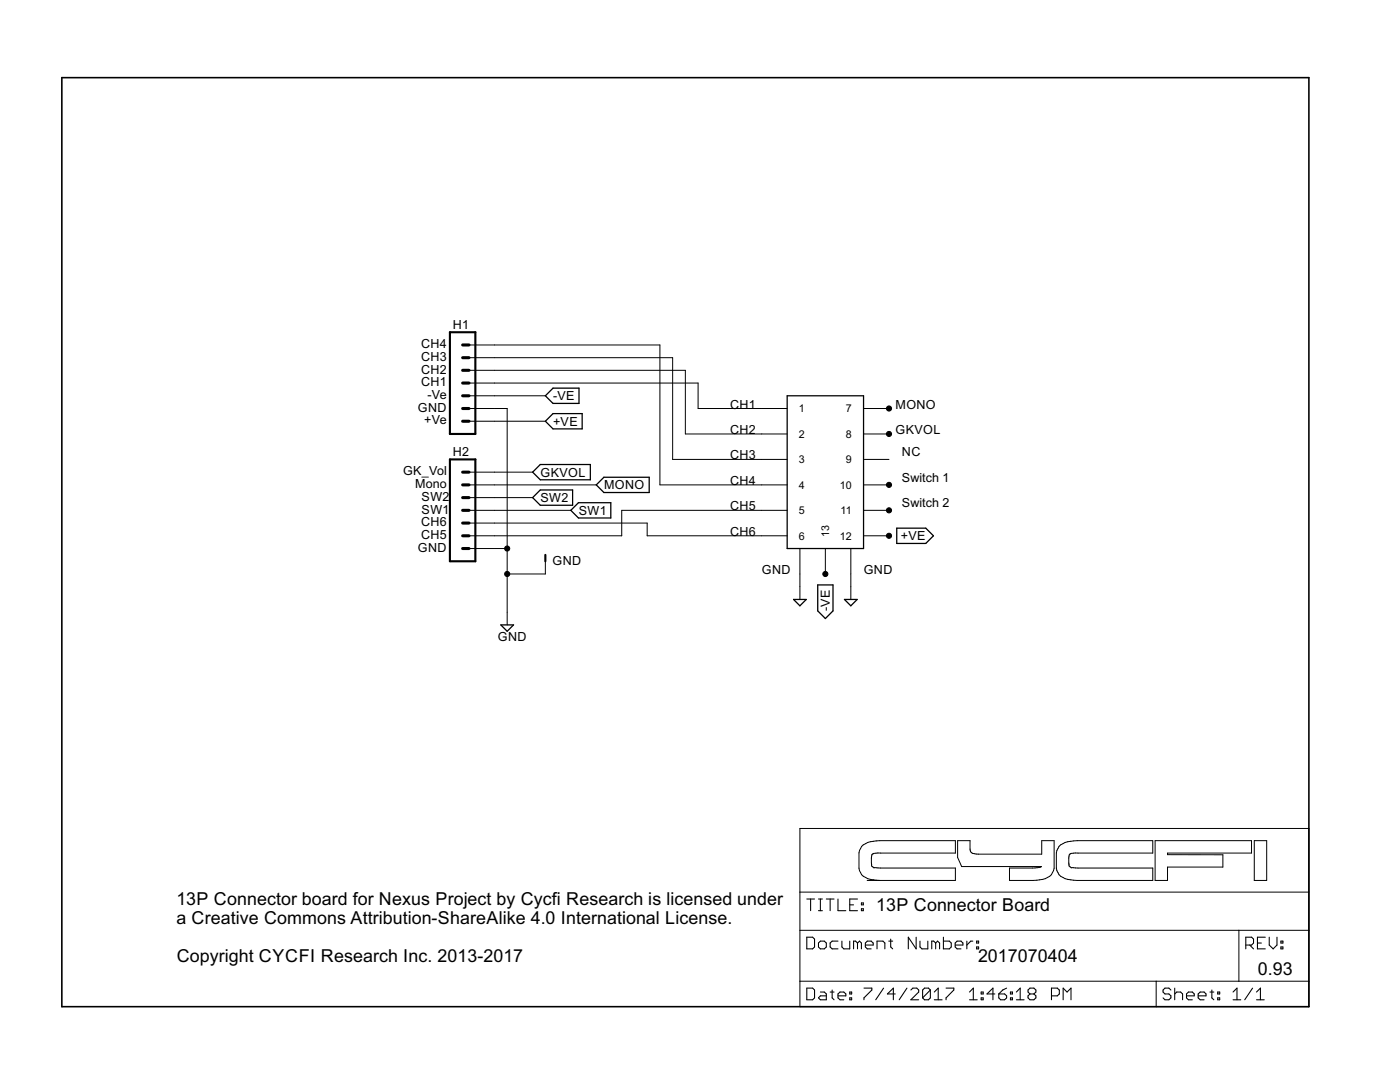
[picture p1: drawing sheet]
<?xml version="1.0" encoding="utf-8"?>
<!DOCTYPE eagle SYSTEM "eagle.dtd">
<!--
13P Connector Board for Nu Project by Cycfi Research is licensed under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
-->
<eagle version="6.3">
<drawing>
<settings>
<setting alwaysvectorfont="no"/>
<setting verticaltext="up"/>
</settings>
<grid distance="0.1" unitdist="inch" unit="inch" style="lines" multiple="1" display="no" altdistance="0.01" altunitdist="inch" altunit="inch"/>
<schematic xreflabel="%F%N/%S.%C%R" xrefpart="/%S.%C%R">
<libraries>
<library name="frames">
<symbols>
<symbol name="LETTER_L">
<frame x1="0" y1="0" x2="248.92" y2="185.42" columns="12" rows="17" layer="94" border-left="no" border-top="no" border-right="no" border-bottom="no"/>
</symbol>
<symbol name="DOCFIELD">
<wire x1="0" y1="0" x2="71.12" y2="0" width="0.1016" layer="94"/>
<wire x1="101.6" y1="15.24" x2="87.63" y2="15.24" width="0.1016" layer="94"/>
<wire x1="0" y1="0" x2="0" y2="5.08" width="0.1016" layer="94"/>
<wire x1="0" y1="5.08" x2="71.12" y2="5.08" width="0.1016" layer="94"/>
<wire x1="0" y1="5.08" x2="0" y2="15.24" width="0.1016" layer="94"/>
<wire x1="101.6" y1="15.24" x2="101.6" y2="5.08" width="0.1016" layer="94"/>
<wire x1="71.12" y1="5.08" x2="71.12" y2="0" width="0.1016" layer="94"/>
<wire x1="71.12" y1="5.08" x2="87.63" y2="5.08" width="0.1016" layer="94"/>
<wire x1="71.12" y1="0" x2="101.6" y2="0" width="0.1016" layer="94"/>
<wire x1="87.63" y1="15.24" x2="87.63" y2="5.08" width="0.1016" layer="94"/>
<wire x1="87.63" y1="15.24" x2="0" y2="15.24" width="0.1016" layer="94"/>
<wire x1="87.63" y1="5.08" x2="101.6" y2="5.08" width="0.1016" layer="94"/>
<wire x1="101.6" y1="5.08" x2="101.6" y2="0" width="0.1016" layer="94"/>
<wire x1="0" y1="15.24" x2="0" y2="22.86" width="0.1016" layer="94"/>
<wire x1="101.6" y1="35.56" x2="0" y2="35.56" width="0.1016" layer="94"/>
<wire x1="101.6" y1="35.56" x2="101.6" y2="22.86" width="0.1016" layer="94"/>
<wire x1="0" y1="22.86" x2="101.6" y2="22.86" width="0.1016" layer="94"/>
<wire x1="0" y1="22.86" x2="0" y2="35.56" width="0.1016" layer="94"/>
<wire x1="101.6" y1="22.86" x2="101.6" y2="15.24" width="0.1016" layer="94"/>
<text x="1.27" y="1.27" size="2.54" layer="94" font="vector">Date:</text>
<text x="12.7" y="1.27" size="2.54" layer="94" font="vector">&gt;LAST_DATE_TIME</text>
<text x="72.39" y="1.27" size="2.54" layer="94" font="vector">Sheet:</text>
<text x="86.36" y="1.27" size="2.54" layer="94" font="vector">&gt;SHEET</text>
<text x="88.9" y="11.43" size="2.54" layer="94" font="vector">REV:</text>
<text x="1.27" y="19.05" size="2.54" layer="94" font="vector">TITLE:</text>
<text x="1.27" y="11.43" size="2.54" layer="94" font="vector">Document Number:</text>
<text x="17.78" y="19.05" size="2.54" layer="94" font="vector">&gt;DRAWING_NAME</text>
</symbol>
</symbols>
<devicesets>
<deviceset name="LETTER_L" prefix="FRAME" uservalue="yes">
<gates>
<gate name="G$1" symbol="LETTER_L" x="0" y="0"/>
<gate name="G$2" symbol="DOCFIELD" x="147.32" y="0" addlevel="must"/>
</gates>
<devices>
<device name="">
<technologies>
<technology name=""/>
</technologies>
</device>
</devices>
</deviceset>
</devicesets>
</library>
<library name="supply2">
<symbols>
<symbol name="GND">
<wire x1="-1.27" y1="0" x2="1.27" y2="0" width="0.254" layer="94"/>
<wire x1="1.27" y1="0" x2="0" y2="-1.27" width="0.254" layer="94"/>
<wire x1="0" y1="-1.27" x2="-1.27" y2="0" width="0.254" layer="94"/>
<text x="-1.905" y="-3.175" size="1.778" layer="96">&gt;VALUE</text>
<pin name="GND" x="0" y="2.54" visible="off" length="short" direction="sup" rot="R270"/>
</symbol>
</symbols>
<devicesets>
<deviceset name="GND" prefix="SUPPLY">
<gates>
<gate name="GND" symbol="GND" x="0" y="0"/>
</gates>
<devices>
<device name="">
<technologies>
<technology name=""/>
</technologies>
</device>
</devices>
</deviceset>
</devicesets>
</library>
<library name="CYCFI_Con">
<symbols>
<symbol name="13P-MIDI">
<pin name="1" x="-5.08" y="20.32" visible="pin" length="middle"/>
<pin name="2" x="-5.08" y="15.24" visible="pin" length="middle"/>
<pin name="3" x="-5.08" y="10.16" visible="pin" length="middle"/>
<pin name="4" x="-5.08" y="5.08" visible="pin" length="middle"/>
<pin name="5" x="-5.08" y="0" visible="pin" length="middle"/>
<pin name="6" x="-5.08" y="-5.08" visible="pin" length="middle"/>
<pin name="7" x="20.32" y="20.32" visible="pin" length="middle" rot="R180"/>
<pin name="8" x="20.32" y="15.24" visible="pin" length="middle" rot="R180"/>
<pin name="9" x="20.32" y="10.16" visible="pin" length="middle" rot="R180"/>
<pin name="10" x="20.32" y="5.08" visible="pin" length="middle" rot="R180"/>
<pin name="11" x="20.32" y="0" visible="pin" length="middle" rot="R180"/>
<pin name="12" x="20.32" y="-5.08" visible="pin" length="middle" rot="R180"/>
<pin name="13" x="7.62" y="-12.7" visible="pin" length="middle" rot="R90"/>
<wire x1="0" y1="22.86" x2="0" y2="-7.62" width="0.254" layer="94"/>
<wire x1="0" y1="-7.62" x2="15.24" y2="-7.62" width="0.254" layer="94"/>
<wire x1="15.24" y1="-7.62" x2="15.24" y2="22.86" width="0.254" layer="94"/>
<wire x1="15.24" y1="22.86" x2="0" y2="22.86" width="0.254" layer="94"/>
<pin name="14" x="2.54" y="-12.7" visible="off" length="middle" rot="R90"/>
<pin name="15" x="12.7" y="-12.7" visible="off" length="middle" rot="R90"/>
<text x="-5.08" y="-12.7" size="1.778" layer="95">GND</text>
<text x="15.24" y="-12.7" size="1.778" layer="95">GND</text>
</symbol>
<symbol name="7PIN">
<wire x1="3.81" y1="-10.16" x2="-1.27" y2="-10.16" width="0.4064" layer="94"/>
<wire x1="1.27" y1="-2.54" x2="2.54" y2="-2.54" width="0.6096" layer="94"/>
<wire x1="1.27" y1="-5.08" x2="2.54" y2="-5.08" width="0.6096" layer="94"/>
<wire x1="1.27" y1="-7.62" x2="2.54" y2="-7.62" width="0.6096" layer="94"/>
<wire x1="1.27" y1="2.54" x2="2.54" y2="2.54" width="0.6096" layer="94"/>
<wire x1="1.27" y1="0" x2="2.54" y2="0" width="0.6096" layer="94"/>
<wire x1="1.27" y1="7.62" x2="2.54" y2="7.62" width="0.6096" layer="94"/>
<wire x1="1.27" y1="5.08" x2="2.54" y2="5.08" width="0.6096" layer="94"/>
<wire x1="-1.27" y1="10.16" x2="-1.27" y2="-10.16" width="0.4064" layer="94"/>
<wire x1="3.81" y1="-10.16" x2="3.81" y2="10.16" width="0.4064" layer="94"/>
<wire x1="-1.27" y1="10.16" x2="3.81" y2="10.16" width="0.4064" layer="94"/>
<text x="-1.27" y="-12.7" size="1.778" layer="96">&gt;VALUE</text>
<text x="-1.27" y="10.922" size="1.778" layer="95">&gt;NAME</text>
<pin name="1" x="7.62" y="-7.62" visible="off" length="middle" direction="pas" swaplevel="1" rot="R180"/>
<pin name="2" x="7.62" y="-5.08" visible="off" length="middle" direction="pas" swaplevel="1" rot="R180"/>
<pin name="3" x="7.62" y="-2.54" visible="off" length="middle" direction="pas" swaplevel="1" rot="R180"/>
<pin name="4" x="7.62" y="0" visible="off" length="middle" direction="pas" swaplevel="1" rot="R180"/>
<pin name="5" x="7.62" y="2.54" visible="off" length="middle" direction="pas" swaplevel="1" rot="R180"/>
<pin name="6" x="7.62" y="5.08" visible="off" length="middle" direction="pas" swaplevel="1" rot="R180"/>
<pin name="7" x="7.62" y="7.62" visible="off" length="middle" direction="pas" swaplevel="1" rot="R180"/>
</symbol>
<symbol name="1PIN">
<text x="-1.143" y="1.8542" size="1.778" layer="95">&gt;NAME</text>
<text x="-1.143" y="-3.302" size="1.778" layer="96">&gt;VALUE</text>
<pin name="P" x="2.54" y="0" visible="off" length="short" direction="pas" rot="R180"/>
<wire x1="0" y1="0" x2="-1.27" y2="0" width="0.4064" layer="94"/>
</symbol>
</symbols>
<devicesets>
<deviceset name="13P-MIDI">
<gates>
<gate name="G$1" symbol="13P-MIDI" x="-7.62" y="-7.62"/>
</gates>
<devices>
<device name="" package="13P-MIDI">
<connects>
<connect gate="G$1" pin="1" pad="1"/>
<connect gate="G$1" pin="10" pad="10"/>
<connect gate="G$1" pin="11" pad="11"/>
<connect gate="G$1" pin="12" pad="12"/>
<connect gate="G$1" pin="13" pad="13"/>
<connect gate="G$1" pin="14" pad="P$14"/>
<connect gate="G$1" pin="15" pad="P$15"/>
<connect gate="G$1" pin="2" pad="2"/>
<connect gate="G$1" pin="3" pad="3"/>
<connect gate="G$1" pin="4" pad="4"/>
<connect gate="G$1" pin="5" pad="5"/>
<connect gate="G$1" pin="6" pad="6"/>
<connect gate="G$1" pin="7" pad="7"/>
<connect gate="G$1" pin="8" pad="8"/>
<connect gate="G$1" pin="9" pad="9"/>
</connects>
<technologies>
<technology name=""/>
</technologies>
</device>
</devices>
</deviceset>
<deviceset name="7P_ZIF_59453-071110EDHLF">
<gates>
<gate name="G$1" symbol="7PIN" x="0" y="0"/>
</gates>
<devices>
<device name="" package="7P_ZIF_59453-071110EDHLF">
<connects>
<connect gate="G$1" pin="1" pad="P$1"/>
<connect gate="G$1" pin="2" pad="P$2"/>
<connect gate="G$1" pin="3" pad="P$3"/>
<connect gate="G$1" pin="4" pad="P$4"/>
<connect gate="G$1" pin="5" pad="P$5"/>
<connect gate="G$1" pin="6" pad="P$6"/>
<connect gate="G$1" pin="7" pad="P$7"/>
</connects>
<technologies>
<technology name=""/>
</technologies>
</device>
</devices>
</deviceset>
<deviceset name="TH-PAD-1.6/0.8">
<gates>
<gate name="G$1" symbol="1PIN" x="0" y="0"/>
</gates>
<devices>
<device name="" package="TH-PAD-1.6/0.8">
<connects>
<connect gate="G$1" pin="P" pad="1"/>
</connects>
<technologies>
<technology name=""/>
</technologies>
</device>
</devices>
</deviceset>
</devicesets>
</library>
</libraries>
<attributes>
</attributes>
<variantdefs>
</variantdefs>
<classes>
<class number="0" name="default" width="0" drill="0">
</class>
</classes>
<parts>
<part name="FRAME1" library="frames" deviceset="LETTER_L" device=""/>
<part name="13P_DIN" library="CYCFI_Con" deviceset="13P-MIDI" device="" value="J1"/>
<part name="SUPPLY11" library="supply2" deviceset="GND" device=""/>
<part name="SUPPLY13" library="supply2" deviceset="GND" device=""/>
<part name="H1" library="CYCFI_Con" deviceset="7P_ZIF_59453-071110EDHLF" device=""/>
<part name="H2" library="CYCFI_Con" deviceset="7P_ZIF_59453-071110EDHLF" device=""/>
<part name="SUPPLY1" library="supply2" deviceset="GND" device=""/>
<part name="GND" library="CYCFI_Con" deviceset="TH-PAD-1.6/0.8" device=""/>
</parts>
<sheets>
<sheet>
<plain>
<text x="22.86" y="8.89" size="2.54" layer="95">13P Connector board for Nexus Project by Cycfi Research is licensed under 
a Creative Commons Attribution-ShareAlike 4.0 International License.

Copyright CYCFI Research Inc. 2013-2017</text>
<text x="162.56" y="19.05" size="2.54" layer="95">13P Connector Board</text>
<wire x1="178.362721875" y1="25.186403125" x2="163.27975" y2="25.186403125" width="0" layer="94"/>
<wire x1="163.27975" y1="25.186403125" x2="162.57660625" y2="25.228778125" width="0" layer="94"/>
<wire x1="162.57660625" y1="25.228778125" x2="161.99541875" y2="25.31249375" width="0" layer="94"/>
<wire x1="161.99541875" y1="25.31249375" x2="161.378746875" y2="25.401034375" width="0" layer="94"/>
<wire x1="161.378746875" y1="25.401034375" x2="160.85578125" y2="25.558475" width="0" layer="94"/>
<wire x1="160.85578125" y1="25.558475" x2="160.44168125" y2="25.77930625" width="0" layer="94"/>
<wire x1="160.44168125" y1="25.77930625" x2="159.9910625" y2="26.019428125" width="0" layer="94"/>
<wire x1="159.9910625" y1="26.019428125" x2="159.650340625" y2="26.34705625" width="0" layer="94"/>
<wire x1="159.650340625" y1="26.34705625" x2="159.4295125" y2="26.753234375" width="0" layer="94"/>
<wire x1="159.4295125" y1="26.753234375" x2="159.216259375" y2="27.145284375" width="0" layer="94"/>
<wire x1="159.216259375" y1="27.145284375" x2="159.10739375" y2="27.6282875" width="0" layer="94"/>
<wire x1="159.10739375" y1="27.6282875" x2="159.10739375" y2="30.700625" width="0" layer="94"/>
<wire x1="159.10739375" y1="30.700625" x2="159.216259375" y2="31.183625" width="0" layer="94"/>
<wire x1="159.216259375" y1="31.183625" x2="159.42985625" y2="31.576021875" width="0" layer="94"/>
<wire x1="159.42985625" y1="31.576021875" x2="159.650340625" y2="31.98185625" width="0" layer="94"/>
<wire x1="159.650340625" y1="31.98185625" x2="159.9910625" y2="32.309484375" width="0" layer="94"/>
<wire x1="159.9910625" y1="32.309484375" x2="160.442025" y2="32.54995" width="0" layer="94"/>
<wire x1="160.442025" y1="32.54995" x2="160.85578125" y2="32.7704375" width="0" layer="94"/>
<wire x1="160.85578125" y1="32.7704375" x2="161.378746875" y2="32.927878125" width="0" layer="94"/>
<wire x1="161.378746875" y1="32.927878125" x2="161.9957625" y2="33.016415625" width="0" layer="94"/>
<wire x1="161.9957625" y1="33.016415625" x2="162.579015625" y2="33.100134375" width="0" layer="94"/>
<wire x1="162.579015625" y1="33.100134375" x2="163.2821625" y2="33.142509375" width="0" layer="94"/>
<wire x1="163.2821625" y1="33.142509375" x2="178.362721875" y2="33.142509375" width="0" layer="94"/>
<wire x1="178.362721875" y1="33.142509375" x2="178.362721875" y2="30.665484375" width="0" layer="94"/>
<wire x1="178.362721875" y1="30.665484375" x2="163.4278875" y2="30.665484375" width="0" layer="94"/>
<wire x1="163.4278875" y1="30.665484375" x2="162.881496875" y2="30.68133125" width="0" layer="94"/>
<wire x1="162.881496875" y1="30.68133125" x2="162.5025375" y2="30.63895625" width="0" layer="94"/>
<wire x1="162.5025375" y1="30.63895625" x2="162.0756875" y2="30.591759375" width="0" layer="94"/>
<wire x1="162.0756875" y1="30.591759375" x2="161.980259375" y2="30.538703125" width="0" layer="94"/>
<wire x1="161.980259375" y1="30.538703125" x2="161.878628125" y2="30.47945" width="0" layer="94"/>
<wire x1="161.878628125" y1="30.47945" x2="161.719121875" y2="30.38643125" width="0" layer="94"/>
<wire x1="161.719121875" y1="30.38643125" x2="161.685015625" y2="30.24759375" width="0" layer="94"/>
<wire x1="161.685015625" y1="30.24759375" x2="161.6333375" y2="30.004715625" width="0" layer="94"/>
<wire x1="161.6333375" y1="30.004715625" x2="161.597165625" y2="29.70878125" width="0" layer="94"/>
<wire x1="161.597165625" y1="29.70878125" x2="161.5847625" y2="29.639878125" width="0" layer="94"/>
<wire x1="161.5847625" y1="29.639878125" x2="161.5847625" y2="28.689034375" width="0" layer="94"/>
<wire x1="161.5847625" y1="28.689034375" x2="161.6099125" y2="28.530903125" width="0" layer="94"/>
<wire x1="161.6099125" y1="28.530903125" x2="161.6350625" y2="28.320753125" width="0" layer="94"/>
<wire x1="161.6350625" y1="28.320753125" x2="161.640571875" y2="28.313171875" width="0" layer="94"/>
<wire x1="161.640571875" y1="28.313171875" x2="161.6474625" y2="28.06719375" width="0" layer="94"/>
<wire x1="161.6474625" y1="28.06719375" x2="161.86036875" y2="27.904240625" width="0" layer="94"/>
<wire x1="161.86036875" y1="27.904240625" x2="162.10945" y2="27.713725" width="0" layer="94"/>
<wire x1="162.10945" y1="27.713725" x2="162.23691875" y2="27.757821875" width="0" layer="94"/>
<wire x1="162.23691875" y1="27.757821875" x2="162.52355" y2="27.726815625" width="0" layer="94"/>
<wire x1="162.52355" y1="27.726815625" x2="162.9032" y2="27.685821875" width="0" layer="94"/>
<wire x1="162.9032" y1="27.685821875" x2="163.428578125" y2="27.663428125" width="0" layer="94"/>
<wire x1="163.428578125" y1="27.663428125" x2="178.362721875" y2="27.663428125" width="0" layer="94"/>
<wire x1="178.362721875" y1="27.663428125" x2="178.362721875" y2="25.186403125" width="0" layer="94"/>
<wire x1="193.8883875" y1="25.186403125" x2="189.148628125" y2="25.186403125" width="0" layer="94"/>
<wire x1="189.148628125" y1="25.186403125" x2="189.148628125" y2="27.663084375" width="0" layer="94"/>
<wire x1="189.148628125" y1="27.663084375" x2="193.741628125" y2="27.663084375" width="0" layer="94"/>
<wire x1="193.741628125" y1="27.663084375" x2="194.265628125" y2="27.68444375" width="0" layer="94"/>
<wire x1="194.265628125" y1="27.68444375" x2="194.640453125" y2="27.726815625" width="0" layer="94"/>
<wire x1="194.640453125" y1="27.726815625" x2="195.06144375" y2="27.773671875" width="0" layer="94"/>
<wire x1="195.06144375" y1="27.773671875" x2="195.277796875" y2="27.84360625" width="0" layer="94"/>
<wire x1="195.277796875" y1="27.84360625" x2="195.38459375" y2="27.89425" width="0" layer="94"/>
<wire x1="195.38459375" y1="27.89425" x2="195.456253125" y2="27.927321875" width="0" layer="94"/>
<wire x1="195.456253125" y1="27.927321875" x2="195.4948375" y2="27.9562625" width="0" layer="94"/>
<wire x1="195.4948375" y1="27.9562625" x2="195.51481875" y2="27.97451875" width="0" layer="94"/>
<wire x1="195.51481875" y1="27.97451875" x2="179.610190625" y2="27.97451875" width="0" layer="94"/>
<wire x1="179.610190625" y1="27.97451875" x2="178.807828125" y2="29.7852625" width="0" layer="94"/>
<wire x1="178.807828125" y1="29.7852625" x2="178.807828125" y2="33.142509375" width="0" layer="94"/>
<wire x1="178.807828125" y1="33.142509375" x2="181.28450625" y2="33.142509375" width="0" layer="94"/>
<wire x1="181.28450625" y1="33.142509375" x2="181.28450625" y2="31.465090625" width="0" layer="94"/>
<wire x1="181.28450625" y1="31.465090625" x2="181.30655625" y2="31.264240625" width="0" layer="94"/>
<wire x1="181.30655625" y1="31.264240625" x2="181.3516875" y2="31.094053125" width="0" layer="94"/>
<wire x1="181.3516875" y1="31.094053125" x2="181.39130625" y2="30.9445375" width="0" layer="94"/>
<wire x1="181.39130625" y1="30.9445375" x2="181.512571875" y2="30.8057" width="0" layer="94"/>
<wire x1="181.512571875" y1="30.8057" x2="181.632115625" y2="30.71509375" width="0" layer="94"/>
<wire x1="181.632115625" y1="30.71509375" x2="181.7971375" y2="30.590725" width="0" layer="94"/>
<wire x1="181.7971375" y1="30.590725" x2="181.92185" y2="30.5679875" width="0" layer="94"/>
<wire x1="181.92185" y1="30.5679875" x2="182.202625" y2="30.524578125" width="0" layer="94"/>
<wire x1="182.202625" y1="30.524578125" x2="182.51440625" y2="30.476003125" width="0" layer="94"/>
<wire x1="182.51440625" y1="30.476003125" x2="182.9250625" y2="30.4512" width="0" layer="94"/>
<wire x1="182.9250625" y1="30.4512" x2="195.58544375" y2="30.4512" width="0" layer="94"/>
<wire x1="195.58544375" y1="30.4512" x2="195.58544375" y2="33.142509375" width="0" layer="94"/>
<wire x1="195.58544375" y1="33.142509375" x2="198.062465625" y2="33.142509375" width="0" layer="94"/>
<wire x1="198.062465625" y1="33.142509375" x2="198.062465625" y2="27.62863125" width="0" layer="94"/>
<wire x1="198.062465625" y1="27.62863125" x2="197.954290625" y2="27.14563125" width="0" layer="94"/>
<wire x1="197.954290625" y1="27.14563125" x2="197.74035" y2="26.7528875" width="0" layer="94"/>
<wire x1="197.74035" y1="26.7528875" x2="197.519175" y2="26.3467125" width="0" layer="94"/>
<wire x1="197.519175" y1="26.3467125" x2="197.1788" y2="26.019428125" width="0" layer="94"/>
<wire x1="197.1788" y1="26.019428125" x2="196.728525" y2="25.778959375" width="0" layer="94"/>
<wire x1="196.728525" y1="25.778959375" x2="196.314425" y2="25.557784375" width="0" layer="94"/>
<wire x1="196.314425" y1="25.557784375" x2="195.791803125" y2="25.401378125" width="0" layer="94"/>
<wire x1="195.791803125" y1="25.401378125" x2="195.17444375" y2="25.31249375" width="0" layer="94"/>
<wire x1="195.17444375" y1="25.31249375" x2="194.591534375" y2="25.228434375" width="0" layer="94"/>
<wire x1="194.591534375" y1="25.228434375" x2="193.8883875" y2="25.186403125" width="0" layer="94"/>
<wire x1="240.49260625" y1="25.186403125" x2="238.015584375" y2="25.186403125" width="0" layer="94"/>
<wire x1="238.015584375" y1="25.186403125" x2="238.015584375" y2="33.142509375" width="0" layer="94"/>
<wire x1="238.015584375" y1="33.142509375" x2="240.49260625" y2="33.142509375" width="0" layer="94"/>
<wire x1="240.49260625" y1="33.142509375" x2="240.49260625" y2="25.186403125" width="0" layer="94"/>
<wire x1="217.7622125" y1="25.186403125" x2="202.6792375" y2="25.186403125" width="0" layer="94"/>
<wire x1="202.6792375" y1="25.186403125" x2="201.97575" y2="25.228778125" width="0" layer="94"/>
<wire x1="201.97575" y1="25.228778125" x2="201.394909375" y2="25.31249375" width="0" layer="94"/>
<wire x1="201.394909375" y1="25.31249375" x2="200.777890625" y2="25.401034375" width="0" layer="94"/>
<wire x1="200.777890625" y1="25.401034375" x2="200.25526875" y2="25.558475" width="0" layer="94"/>
<wire x1="200.25526875" y1="25.558475" x2="199.840825" y2="25.77930625" width="0" layer="94"/>
<wire x1="199.840825" y1="25.77930625" x2="199.39055" y2="26.019428125" width="0" layer="94"/>
<wire x1="199.39055" y1="26.019428125" x2="199.04983125" y2="26.34705625" width="0" layer="94"/>
<wire x1="199.04983125" y1="26.34705625" x2="198.82865625" y2="26.753234375" width="0" layer="94"/>
<wire x1="198.82865625" y1="26.753234375" x2="198.61540625" y2="27.145284375" width="0" layer="94"/>
<wire x1="198.61540625" y1="27.145284375" x2="198.506884375" y2="27.6282875" width="0" layer="94"/>
<wire x1="198.506884375" y1="27.6282875" x2="198.506884375" y2="30.700625" width="0" layer="94"/>
<wire x1="198.506884375" y1="30.700625" x2="198.61540625" y2="31.183625" width="0" layer="94"/>
<wire x1="198.61540625" y1="31.183625" x2="198.829" y2="31.576021875" width="0" layer="94"/>
<wire x1="198.829" y1="31.576021875" x2="199.04983125" y2="31.98185625" width="0" layer="94"/>
<wire x1="199.04983125" y1="31.98185625" x2="199.39055" y2="32.309484375" width="0" layer="94"/>
<wire x1="199.39055" y1="32.309484375" x2="199.84116875" y2="32.54995" width="0" layer="94"/>
<wire x1="199.84116875" y1="32.54995" x2="200.25526875" y2="32.7704375" width="0" layer="94"/>
<wire x1="200.25526875" y1="32.7704375" x2="200.777890625" y2="32.927878125" width="0" layer="94"/>
<wire x1="200.777890625" y1="32.927878125" x2="201.395253125" y2="33.016415625" width="0" layer="94"/>
<wire x1="201.395253125" y1="33.016415625" x2="201.9781625" y2="33.100134375" width="0" layer="94"/>
<wire x1="201.9781625" y1="33.100134375" x2="202.68165" y2="33.142509375" width="0" layer="94"/>
<wire x1="202.68165" y1="33.142509375" x2="217.7622125" y2="33.142509375" width="0" layer="94"/>
<wire x1="217.7622125" y1="33.142509375" x2="217.7622125" y2="30.665484375" width="0" layer="94"/>
<wire x1="217.7622125" y1="30.665484375" x2="202.827378125" y2="30.665484375" width="0" layer="94"/>
<wire x1="202.827378125" y1="30.665484375" x2="202.280640625" y2="30.68133125" width="0" layer="94"/>
<wire x1="202.280640625" y1="30.68133125" x2="201.902025" y2="30.63895625" width="0" layer="94"/>
<wire x1="201.902025" y1="30.63895625" x2="201.475178125" y2="30.591759375" width="0" layer="94"/>
<wire x1="201.475178125" y1="30.591759375" x2="201.37975" y2="30.538703125" width="0" layer="94"/>
<wire x1="201.37975" y1="30.538703125" x2="201.277775" y2="30.47945" width="0" layer="94"/>
<wire x1="201.277775" y1="30.47945" x2="201.1186125" y2="30.38643125" width="0" layer="94"/>
<wire x1="201.1186125" y1="30.38643125" x2="201.08450625" y2="30.24759375" width="0" layer="94"/>
<wire x1="201.08450625" y1="30.24759375" x2="201.032828125" y2="30.004715625" width="0" layer="94"/>
<wire x1="201.032828125" y1="30.004715625" x2="200.99665625" y2="29.70878125" width="0" layer="94"/>
<wire x1="200.99665625" y1="29.70878125" x2="200.983909375" y2="29.639878125" width="0" layer="94"/>
<wire x1="200.983909375" y1="29.639878125" x2="200.983909375" y2="28.689034375" width="0" layer="94"/>
<wire x1="200.983909375" y1="28.689034375" x2="201.00905625" y2="28.530903125" width="0" layer="94"/>
<wire x1="201.00905625" y1="28.530903125" x2="201.03420625" y2="28.320753125" width="0" layer="94"/>
<wire x1="201.03420625" y1="28.320753125" x2="201.03971875" y2="28.313171875" width="0" layer="94"/>
<wire x1="201.03971875" y1="28.313171875" x2="201.046609375" y2="28.06719375" width="0" layer="94"/>
<wire x1="201.046609375" y1="28.06719375" x2="201.259515625" y2="27.904240625" width="0" layer="94"/>
<wire x1="201.259515625" y1="27.904240625" x2="201.508596875" y2="27.713725" width="0" layer="94"/>
<wire x1="201.508596875" y1="27.713725" x2="201.636409375" y2="27.757821875" width="0" layer="94"/>
<wire x1="201.636409375" y1="27.757821875" x2="201.923040625" y2="27.726815625" width="0" layer="94"/>
<wire x1="201.923040625" y1="27.726815625" x2="202.302346875" y2="27.685821875" width="0" layer="94"/>
<wire x1="202.302346875" y1="27.685821875" x2="202.828065625" y2="27.663428125" width="0" layer="94"/>
<wire x1="202.828065625" y1="27.663428125" x2="217.7622125" y2="27.663428125" width="0" layer="94"/>
<wire x1="217.7622125" y1="27.663428125" x2="217.7622125" y2="25.186403125" width="0" layer="94"/>
<wire x1="218.21903125" y1="33.142509375" x2="237.4616125" y2="33.142509375" width="0" layer="94"/>
<wire x1="237.4616125" y1="33.142509375" x2="237.4616125" y2="30.665828125" width="0" layer="94"/>
<wire x1="237.4616125" y1="30.665828125" x2="220.69605625" y2="30.665828125" width="0" layer="94"/>
<wire x1="220.69605625" y1="30.665828125" x2="220.69605625" y2="30.32993125" width="0" layer="94"/>
<wire x1="220.69605625" y1="30.32993125" x2="231.7641125" y2="30.322696875" width="0" layer="94"/>
<wire x1="231.7641125" y1="30.322696875" x2="231.7641125" y2="27.852909375" width="0" layer="94"/>
<wire x1="231.7641125" y1="27.852909375" x2="220.69605625" y2="27.852909375" width="0" layer="94"/>
<wire x1="220.69605625" y1="27.852909375" x2="220.69605625" y2="25.186403125" width="0" layer="94"/>
<wire x1="220.69605625" y1="25.186403125" x2="218.21903125" y2="25.186403125" width="0" layer="94"/>
<wire x1="218.21903125" y1="25.186403125" x2="218.21903125" y2="33.142509375" width="0" layer="94"/>
<text x="133.35" y="119.38" size="1.778" layer="95">CH1</text>
<text x="133.35" y="114.3" size="1.778" layer="95">CH2</text>
<text x="133.35" y="109.22" size="1.778" layer="95">CH3</text>
<text x="133.35" y="104.14" size="1.778" layer="95">CH4</text>
<text x="133.35" y="99.06" size="1.778" layer="95">CH5</text>
<text x="133.35" y="93.98" size="1.778" layer="95">CH6</text>
<text x="167.64" y="109.855" size="1.778" layer="95">NC</text>
<text x="167.64" y="104.775" size="1.778" layer="95">Switch 1</text>
<text x="167.64" y="99.695" size="1.778" layer="95">Switch 2</text>
<text x="76.835" y="123.825" size="1.778" layer="95" rot="MR0">CH1</text>
<text x="76.835" y="126.365" size="1.778" layer="95" rot="MR0">CH2</text>
<text x="76.835" y="128.905" size="1.778" layer="95" rot="MR0">CH3</text>
<text x="76.835" y="131.445" size="1.778" layer="95" rot="MR0">CH4</text>
<text x="76.835" y="93.345" size="1.778" layer="95" rot="MR0">CH5</text>
<text x="76.835" y="95.885" size="1.778" layer="95" rot="MR0">CH6</text>
<text x="76.835" y="103.505" size="1.778" layer="95" rot="MR0">Mono</text>
<text x="76.835" y="106.045" size="1.778" layer="95" rot="MR0">GK_Vol</text>
<text x="76.835" y="116.205" size="1.778" layer="95" rot="MR0">+Ve</text>
<text x="76.835" y="118.745" size="1.778" layer="95" rot="MR0">GND</text>
<text x="76.835" y="121.285" size="1.778" layer="95" rot="MR0">-Ve</text>
<text x="76.835" y="90.805" size="1.778" layer="95" rot="MR0">GND</text>
<text x="71.755" y="98.425" size="1.778" layer="95">SW1</text>
<text x="71.755" y="100.965" size="1.778" layer="95">SW2</text>
<wire x1="163.27975" y1="25.186403125" x2="160.73975" y2="25.186403125" width="0" layer="94"/>
<text x="238.76" y="6.35" size="2.54" layer="95">0.93</text>
<text x="182.88" y="8.89" size="2.54" layer="95">2017070404</text>
</plain>
<instances>
<instance part="FRAME1" gate="G$1" x="0" y="0"/>
<instance part="FRAME1" gate="G$2" x="147.32" y="0" smashed="yes">
<attribute name="LAST_DATE_TIME" x="160.02" y="1.27" size="2.54" layer="94" font="vector"/>
<attribute name="SHEET" x="233.68" y="1.27" size="2.54" layer="94" font="vector"/>
</instance>
<instance part="13P_DIN" gate="G$1" x="144.78" y="99.06"/>
<instance part="SUPPLY11" gate="GND" x="147.32" y="81.28" smashed="yes"/>
<instance part="SUPPLY13" gate="GND" x="157.48" y="81.28" smashed="yes"/>
<instance part="H1" gate="G$1" x="78.74" y="124.46" smashed="yes" rot="MR180">
<attribute name="NAME" x="81.28" y="135.255" size="1.778" layer="95" rot="MR0"/>
</instance>
<instance part="H2" gate="G$1" x="78.74" y="99.06" smashed="yes" rot="MR180">
<attribute name="NAME" x="81.28" y="109.855" size="1.778" layer="95" rot="MR0"/>
</instance>
<instance part="SUPPLY1" gate="GND" x="88.9" y="76.2"/>
<instance part="GND" gate="G$1" x="96.52" y="88.9" smashed="yes" rot="R270">
<attribute name="NAME" x="97.917" y="88.2142" size="1.778" layer="95"/>
</instance>
</instances>
<busses>
</busses>
<nets>
<net name="GND" class="0">
<segment>
<pinref part="13P_DIN" gate="G$1" pin="14"/>
<pinref part="SUPPLY11" gate="GND" pin="GND"/>
<wire x1="147.32" y1="83.82" x2="147.32" y2="86.36" width="0.1524" layer="91"/>
</segment>
<segment>
<pinref part="13P_DIN" gate="G$1" pin="15"/>
<pinref part="SUPPLY13" gate="GND" pin="GND"/>
<wire x1="157.48" y1="83.82" x2="157.48" y2="86.36" width="0.1524" layer="91"/>
</segment>
<segment>
<pinref part="H1" gate="G$1" pin="6"/>
<wire x1="86.36" y1="119.38" x2="88.9" y2="119.38" width="0.1524" layer="91"/>
<pinref part="SUPPLY1" gate="GND" pin="GND"/>
<wire x1="88.9" y1="119.38" x2="88.9" y2="91.44" width="0.1524" layer="91"/>
<pinref part="H2" gate="G$1" pin="7"/>
<wire x1="88.9" y1="91.44" x2="88.9" y2="86.36" width="0.1524" layer="91"/>
<wire x1="88.9" y1="86.36" x2="88.9" y2="78.74" width="0.1524" layer="91"/>
<wire x1="86.36" y1="91.44" x2="88.9" y2="91.44" width="0.1524" layer="91"/>
<junction x="88.9" y="91.44"/>
<pinref part="GND" gate="G$1" pin="P"/>
<wire x1="96.52" y1="86.36" x2="88.9" y2="86.36" width="0.1524" layer="91"/>
<junction x="88.9" y="86.36"/>
</segment>
</net>
<net name="MONO" class="0">
<segment>
<pinref part="13P_DIN" gate="G$1" pin="7"/>
<junction x="165.1" y="119.38"/>
<label x="166.37" y="119.38" size="1.778" layer="95"/>
</segment>
<segment>
<pinref part="H2" gate="G$1" pin="2"/>
<wire x1="86.36" y1="104.14" x2="106.68" y2="104.14" width="0.1524" layer="91"/>
<label x="106.68" y="104.14" size="1.778" layer="95" xref="yes"/>
</segment>
</net>
<net name="-VE" class="0">
<segment>
<pinref part="13P_DIN" gate="G$1" pin="13"/>
<junction x="152.4" y="86.36"/>
<label x="152.4" y="77.47" size="1.778" layer="95" rot="R90" xref="yes"/>
</segment>
<segment>
<pinref part="H1" gate="G$1" pin="5"/>
<wire x1="86.36" y1="121.92" x2="96.52" y2="121.92" width="0.1524" layer="91"/>
<label x="96.52" y="121.92" size="1.778" layer="95" xref="yes"/>
</segment>
</net>
<net name="+VE" class="0">
<segment>
<pinref part="13P_DIN" gate="G$1" pin="12"/>
<junction x="165.1" y="93.98"/>
<label x="173.99" y="93.98" size="1.778" layer="95" rot="R180" xref="yes"/>
</segment>
<segment>
<pinref part="H1" gate="G$1" pin="7"/>
<wire x1="86.36" y1="116.84" x2="96.52" y2="116.84" width="0.1524" layer="91"/>
<label x="96.52" y="116.84" size="1.778" layer="95" xref="yes"/>
</segment>
</net>
<net name="N$3" class="0">
<segment>
<wire x1="127" y1="124.46" x2="127" y2="119.38" width="0.1524" layer="91"/>
<pinref part="13P_DIN" gate="G$1" pin="1"/>
<wire x1="127" y1="119.38" x2="139.7" y2="119.38" width="0.1524" layer="91"/>
<pinref part="H1" gate="G$1" pin="4"/>
<wire x1="127" y1="124.46" x2="86.36" y2="124.46" width="0.1524" layer="91"/>
</segment>
</net>
<net name="N$4" class="0">
<segment>
<wire x1="124.46" y1="127" x2="124.46" y2="114.3" width="0.1524" layer="91"/>
<pinref part="13P_DIN" gate="G$1" pin="2"/>
<wire x1="124.46" y1="114.3" x2="139.7" y2="114.3" width="0.1524" layer="91"/>
<pinref part="H1" gate="G$1" pin="3"/>
<wire x1="124.46" y1="127" x2="86.36" y2="127" width="0.1524" layer="91"/>
</segment>
</net>
<net name="N$5" class="0">
<segment>
<pinref part="13P_DIN" gate="G$1" pin="3"/>
<wire x1="121.92" y1="109.22" x2="139.7" y2="109.22" width="0.1524" layer="91"/>
<wire x1="121.92" y1="109.22" x2="121.92" y2="129.54" width="0.1524" layer="91"/>
<pinref part="H1" gate="G$1" pin="2"/>
<wire x1="86.36" y1="129.54" x2="121.92" y2="129.54" width="0.1524" layer="91"/>
</segment>
</net>
<net name="N$6" class="0">
<segment>
<pinref part="13P_DIN" gate="G$1" pin="4"/>
<wire x1="119.38" y1="104.14" x2="139.7" y2="104.14" width="0.1524" layer="91"/>
<wire x1="119.38" y1="104.14" x2="119.38" y2="132.08" width="0.1524" layer="91"/>
<pinref part="H1" gate="G$1" pin="1"/>
<wire x1="119.38" y1="132.08" x2="86.36" y2="132.08" width="0.1524" layer="91"/>
</segment>
</net>
<net name="SW1" class="0">
<segment>
<pinref part="13P_DIN" gate="G$1" pin="10"/>
<junction x="165.1" y="104.14"/>
</segment>
<segment>
<pinref part="H2" gate="G$1" pin="4"/>
<wire x1="86.36" y1="99.06" x2="101.6" y2="99.06" width="0.1524" layer="91"/>
<label x="101.6" y="99.06" size="1.778" layer="95" xref="yes"/>
</segment>
</net>
<net name="SW2" class="0">
<segment>
<pinref part="13P_DIN" gate="G$1" pin="11"/>
<junction x="165.1" y="99.06"/>
</segment>
<segment>
<pinref part="H2" gate="G$1" pin="3"/>
<wire x1="86.36" y1="101.6" x2="93.98" y2="101.6" width="0.1524" layer="91"/>
<label x="93.98" y="101.6" size="1.778" layer="95" xref="yes"/>
</segment>
</net>
<net name="GKVOL" class="0">
<segment>
<pinref part="H2" gate="G$1" pin="1"/>
<wire x1="86.36" y1="106.68" x2="93.98" y2="106.68" width="0.1524" layer="91"/>
<label x="93.98" y="106.68" size="1.778" layer="95" xref="yes"/>
</segment>
<segment>
<pinref part="13P_DIN" gate="G$1" pin="8"/>
<junction x="165.1" y="114.3"/>
<label x="166.37" y="114.3" size="1.778" layer="95"/>
</segment>
</net>
<net name="N$1" class="0">
<segment>
<pinref part="H2" gate="G$1" pin="5"/>
<wire x1="86.36" y1="96.52" x2="116.84" y2="96.52" width="0.1524" layer="91"/>
<wire x1="116.84" y1="96.52" x2="116.84" y2="93.98" width="0.1524" layer="91"/>
<pinref part="13P_DIN" gate="G$1" pin="6"/>
<wire x1="116.84" y1="93.98" x2="139.7" y2="93.98" width="0.1524" layer="91"/>
</segment>
</net>
<net name="N$2" class="0">
<segment>
<pinref part="H2" gate="G$1" pin="6"/>
<wire x1="86.36" y1="93.98" x2="111.76" y2="93.98" width="0.1524" layer="91"/>
<wire x1="111.76" y1="93.98" x2="111.76" y2="99.06" width="0.1524" layer="91"/>
<pinref part="13P_DIN" gate="G$1" pin="5"/>
<wire x1="111.76" y1="99.06" x2="139.7" y2="99.06" width="0.1524" layer="91"/>
</segment>
</net>
</nets>
</sheet>
</sheets>
</schematic>
</drawing>
<compatibility>
<note version="6.3" minversion="6.2.2" severity="warning">
Since Version 6.2.2 text objects can contain more than one line,
which will not be processed correctly with this version.
</note>
</compatibility>
</eagle>
